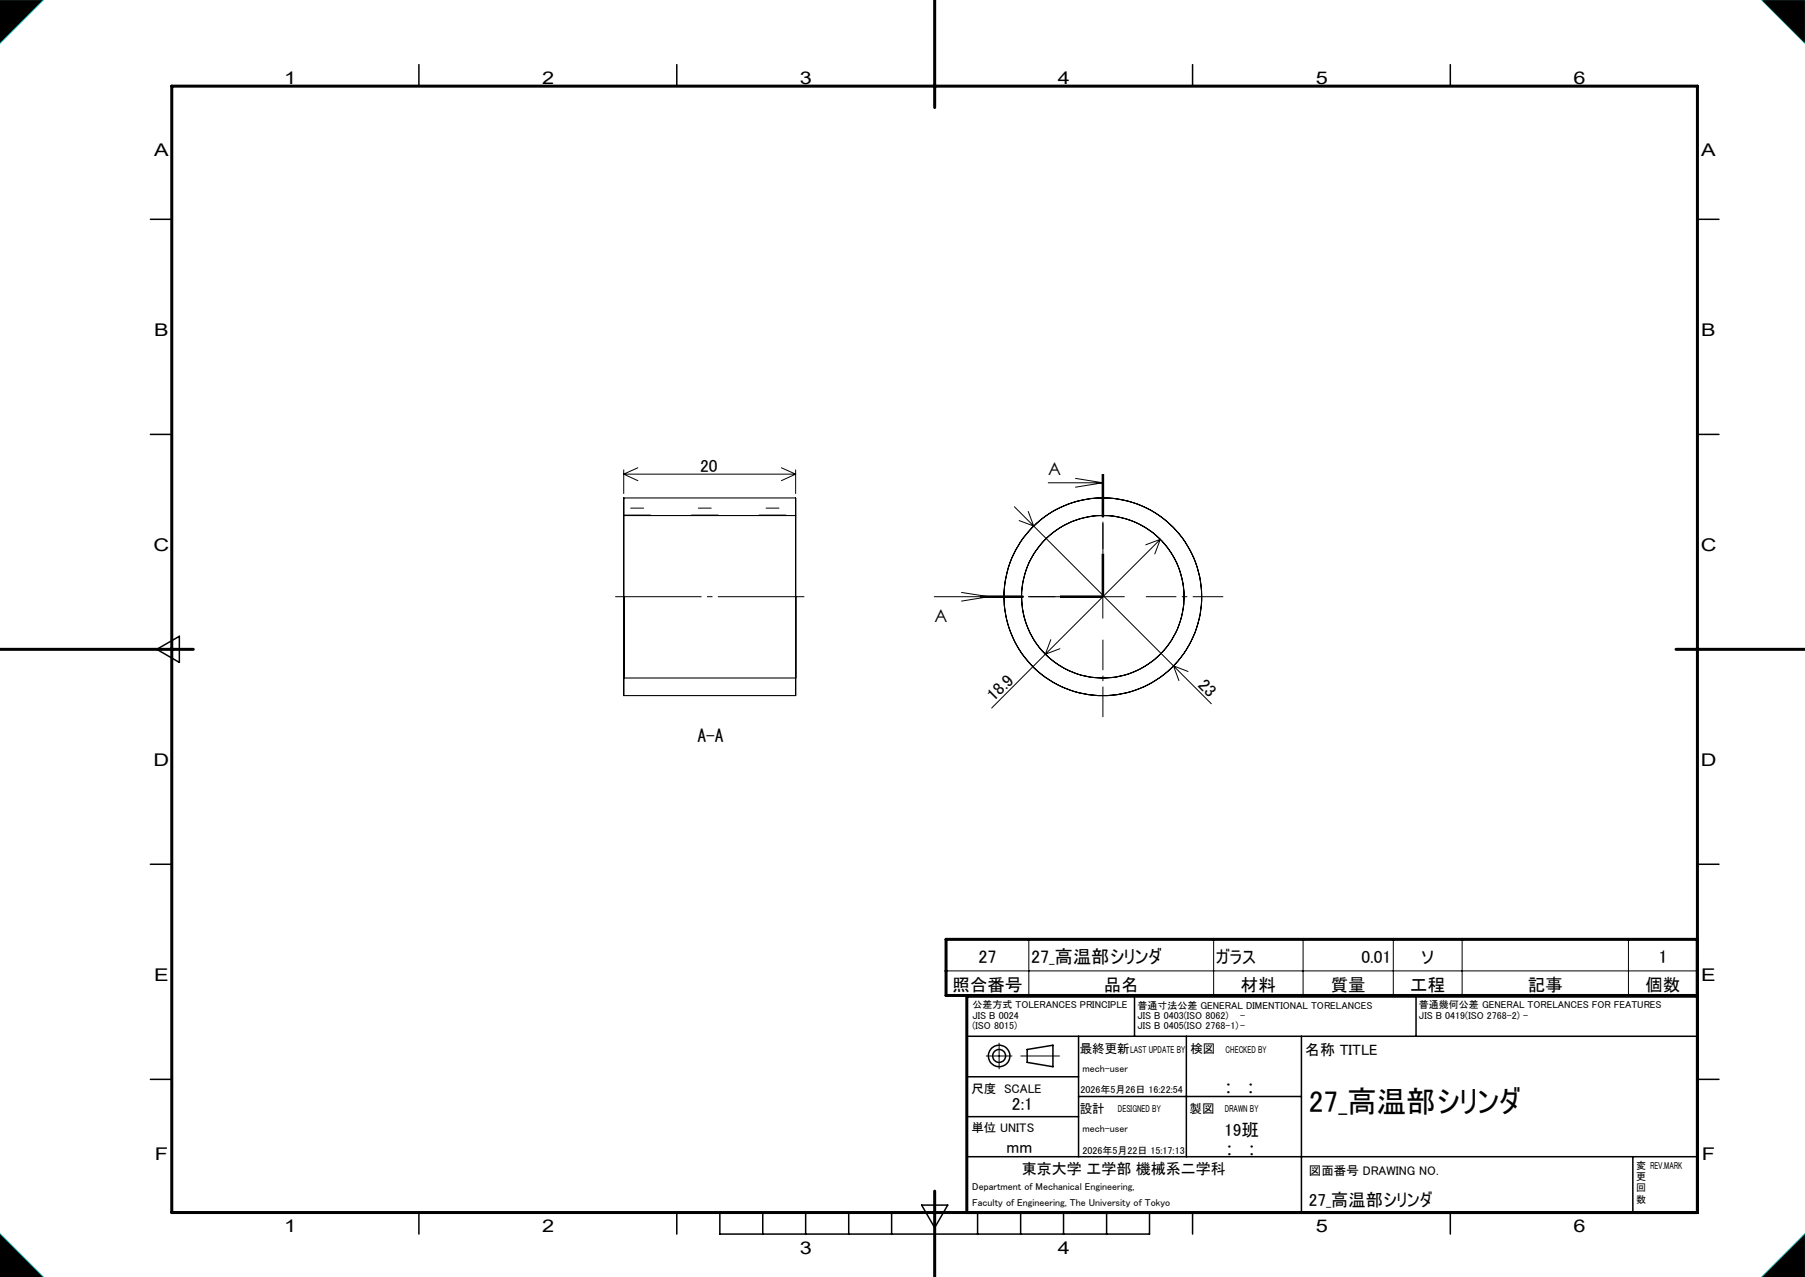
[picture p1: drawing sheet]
<svg xmlns="http://www.w3.org/2000/svg" width="420mm" height="297mm" viewBox="0 0 420 297" stroke-linecap="round" stroke-linejoin="round" font-family="sans-serif">
<g fill="none" stroke="#000" stroke-width=".25">
<path d="M145.1 115.8v46v-23M145.1 119.9v37.8v-18.9M145.1 119.9h40M145.1 115.8h40M145.1 115.8v4.1M185.1 115.8v46v-23M185.1 119.9v37.8v-18.9M185.1 115.8v4.1M145.1 138.8h.1M185.1 138.8h.1M145.1 157.7h40M145.1 161.8h40"/>
<circle cx="256.6" cy="138.8" r="18.9"/>
<circle cx="256.6" cy="138.8" r="23"/>
</g>
<g fill="none" stroke="#000" stroke-width=".23">
<path d="M0 0h10l-10 10zM410 0h10v10zM145.1 119.8h6.3M145.1 109.3v5.5M145.1 110.3h40M145.1 110.3l3.3 1.5M146.8 118.2h3M148.4 108.8l-3.3 1.5M160.9 119.8h6.2M162.5 118.2h3M176.6 119.8h6.3M178.3 118.2h3"/>
<path d="M181.8 108.8l3.3 1.5M185.1 109.3v5.5M185.1 110.3l-3.3 1.5M236 117.9l37 37M239.3 119l1.2 3.3-3.4-1.2M243.9 112.3h12.7M250.3 111.3l6.3 1M256.5 110.3v10zM256.6 112.3l-6.3 1M256.6 110.3v10M256.8 110.3v10M223.7 137.8l6.4 1-6.4 1"/>
<path d="M228.1 138.6h10M228.1 139h10M238.1 138.8h-20.7M241.2 121.6l-.1 .2M246.6 138.8h15M246.6 138.6h10M246.6 139h10M256.5 128.8v10M256.6 133.8v10M256.6 128.8v10M256.8 128.8v10M270 125.4l-39.2 39.3"/>
<path d="M270 125.4l-3.4 1.3M270 125.4l-1.3 3.4M244.5 148.8l-1.3 3.3 3.4-1.2M273 154.9l8.9 8.8M273 154.9l3.4 1.3M273 154.9l1.3 3.4M273.8 154.2l-.2 .1M239.4 218.5v13M282.4 218.5v13M303.2 218.5v13M324.2 218.5v13M340.2 218.5v13"/>
<path d="M378.9 218.5v13M220.1 225.8h174.8M229.5 245.6h6M232.5 242.6v6M237.5 245.6h9M0 287l10 10h-10zM410 297l10-10v10z"/>
</g>
<g fill="none" stroke="#000" stroke-width=".35">
<path d="M97.5 15v5M157.5 15v5M277.5 15v5M337.5 15v5M35 51h5M395 51h5M35 101h5M395 101h5M36.5 151l5.2-3v6.1zM35 201h5M395 201h5M264 231.7v9.3"/>
<path d="M329.5 231.7v9.3M35 251h5M225 241h170M225 250.4h26M225 259.7h26M245 248.1v-5l-6 1v3l6 1M251 241v28M251 255h51.8M276 241v28M302.8 241v41M395 251h5M225 269h170"/>
<path d="M379.9 269v13M97.5 282v5M157.5 282v5M167.5 282v5h100v-5M177.5 282v5M187.5 282v5M197.5 282v5M207.5 282v5M214.5 280.3h6l-3 5.2zM227.5 282v5M237.5 282v5M247.5 282v5"/>
<path d="M257.5 282v5M277.5 282v5M337.5 282v5"/>
<circle cx="232.5" cy="245.6" r="2.5"/>
<circle cx="232.5" cy="245.6" r="1.5"/>
</g>
<path d="M217.5 0v25M40 20h355v262h-355zM0 151h45M390 151h30M220.1 218.5h174.8v13h-174.8zM395 231.7h-170v50.3M217.5 277v20" fill="none" stroke="#000" stroke-width=".7"/>
<path d="M0 0h10l-10 10zM410 0h10v10zM0 287l10 10h-10zM410 297l10-10v10z" fill="none" stroke="#0ff" stroke-width=".23"/>
<path d="M0 0v10l10-10zM410 0l10 10v-10zM410 297h10v-10zM0 287v10h10z" fill-rule="evenodd" fill="#000"/>
<path d="M246.6 138.8h-18M256.6 128.8v-18M266.6 138.8h18M256.6 148.8v18" fill="none" stroke="#000" stroke-width=".23" stroke-dasharray="30.5 1.3 1.3 1.3" stroke-dashoffset="23.4" stroke-linecap="butt"/>
<path d="M143.1 138.8h44" fill="none" stroke="#000" stroke-width=".23" stroke-dasharray="30.5 1.3 1.3 1.3" stroke-dashoffset="10.4" stroke-linecap="butt"/>
<path d="M256.6 138.8v-28.5M256.6 138.8h-28.5" fill="none" stroke="#000" stroke-width=".23" stroke-dasharray="6.3 1.3 1.3 1.3" stroke-dashoffset="-.9" stroke-linecap="butt"/>
<text font-size="7" x="304.6" y="258.7">27_高温部シリンダ</text>
<g font-size="4.2">
<text x="227.7" y="223.9">27</text>
<text x="239.9" y="223.9">27_高温部シリンダ</text>
<text x="385.9" y="223.9">1</text>
</g>
<g font-size="4.1">
<text x="66.1" y="19.6">1</text>
<text x="126.1" y="19.6">2</text>
<text x="186.1" y="19.6">3</text>
<text x="246.1" y="19.6">4</text>
<text x="306.1" y="19.6">5</text>
<text x="366.1" y="19.6">6</text>
<text x="35.9" y="36.3">A</text>
<text x="395.9" y="36.3">A</text>
<text x="35.9" y="78.1">B</text>
<text x="395.9" y="78.1">B</text>
<text x="162.9" y="109.7">20</text>
<text x="243.9" y="110.6">A</text>
<text x="35.8" y="128.1">C</text>
<text x="395.8" y="128.1">C</text>
<text x="217.4" y="144.6">A</text>
<text x="278.5" y="159.5" transform="rotate(45 278.5 159.5)">23</text>
<text x="231.2" y="163.4" transform="rotate(-45 231.2 163.4)">18.9</text>
<text x="162.3" y="172.7">A-A</text>
<text x="35.8" y="178.1">D</text>
<text x="395.8" y="178.1">D</text>
<text x="282.9" y="223.9">ガラス</text>
<text x="316.8" y="223.9">0.01</text>
<text x="330.7" y="223.9">ソ</text>
<text x="35.9" y="228.1">E</text>
<text x="221.6" y="230.4">照合番号</text>
<text x="256.9" y="230.4">品名</text>
<text x="288.8" y="230.4">材料</text>
<text x="309.6" y="230.4">質量</text>
<text x="328.1" y="230.4">工程</text>
<text x="355.5" y="230.4">記事</text>
<text x="382.9" y="230.4">個数</text>
<text x="395.9" y="228.1">E</text>
<text x="285.2" y="254.2">:</text>
<text x="290.4" y="254.2">:</text>
<text x="235.5" y="258.2">2:1</text>
<text x="36" y="269.8">F</text>
<text x="234.2" y="268.3">mm</text>
<text x="284.8" y="264.1">19班</text>
<text x="285.4" y="268.7">:</text>
<text x="290.6" y="268.7">:</text>
<text x="396" y="269.8">F</text>
<text x="304.6" y="280.5">27_高温部シリンダ</text>
<text x="66.1" y="286.6">1</text>
<text x="126.1" y="286.6">2</text>
<text x="306.1" y="286.6">5</text>
<text x="366.1" y="286.6">6</text>
<text x="186.1" y="291.6">3</text>
<text x="246.1" y="291.6">4</text>
</g>
<g font-size="3.5">
<text x="303.7" y="245.4">名称 TITLE</text>
<text x="237.7" y="273">東京大学 工学部 機械系二学科</text>
</g>
<g font-size="2.9">
<text x="251.3" y="244.9">最終更新</text>
<text x="277" y="244.9">検図</text>
<text x="226" y="254.1">尺度 SCALE</text>
<text x="226" y="263.2">単位 UNITS</text>
<text x="251.3" y="258.7">設計</text>
<text x="276.8" y="258.8">製図</text>
<text x="304.6" y="273.3">図面番号 DRAWING NO.</text>
</g>
<g font-size="2.3">
<text x="226.3" y="234.5">公差方式 TOLERANCES PRINCIPLE</text>
<text x="226.3" y="236.9">JIS B 0024</text>
<text x="226.3" y="239.3">(ISO 8015)</text>
<text x="264.7" y="234.6">普通寸法公差 GENERAL DIMENTIONAL TORELANCES</text>
<text x="264.7" y="237">JIS B 0403(ISO 8062)</text>
<text x="264.7" y="239.4">JIS B 0405(ISO 2768-1)-</text>
<text x="288.6" y="237">-</text>
<text x="330.2" y="234.5">普通幾何公差 GENERAL TORELANCES FOR FEATURES</text>
<text x="330.2" y="236.9">JIS B 0419(ISO 2768-2) -</text>
<text x="263" y="244.9">LAST UPDATE BY</text>
<text x="285.2" y="244.8">CHECKED BY</text>
<text x="251.9" y="249.4">mech-user</text>
<text x="251.4" y="254.1">2026年5月26日 16:22:54</text>
<text x="251.9" y="263.3">mech-user</text>
<text x="260.1" y="258.7">DESIGNED BY</text>
<text x="285" y="258.7">DRAWN BY</text>
<text x="251.9" y="268.3">2026年5月22日 15:17:13</text>
<text x="380.7" y="274.4">更</text>
<text x="380.7" y="271.8">変 REV.MARK</text>
<text x="226.2" y="280.5">Faculty of Engineering, The University of Tokyo</text>
<text x="226.2" y="276.8">Department of Mechanical Engineering,</text>
<text x="380.7" y="279.7">数</text>
<text x="380.7" y="277.1">回</text>
</g>
</svg>
